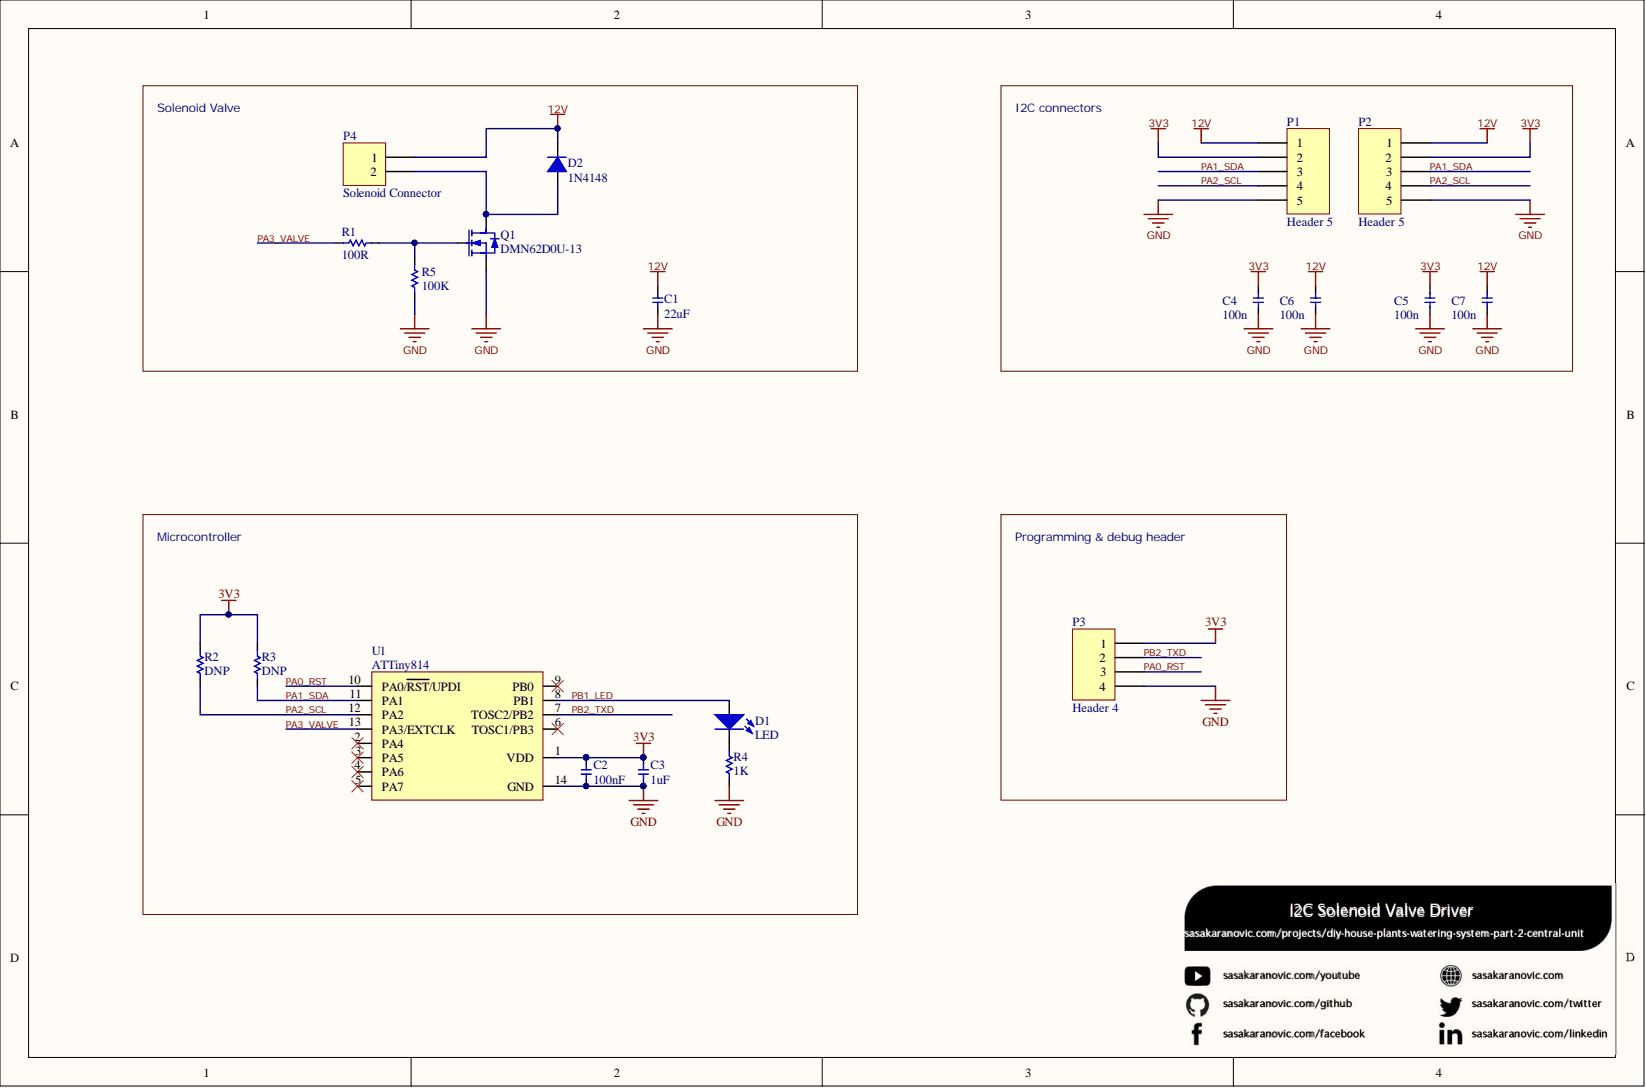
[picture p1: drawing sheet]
# Altium project SolenoidValveDriver_v01.PrjPcb
1 sheet, 20 parts. Net scope: global (net labels, ports and power ports of the same name join across sheets).
Board file: SolenoidValveDriver_v01_PCB.PcbDoc

## Sheet SolenoidValveDriver_v01_Schematic.SchDoc: I2C Solenoid Valve Driver
size A4; URL: sasakaranovic.com/projects/diy-house-plants-watering-system-part-2-central-unit; Distributor: DigiKey

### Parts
C1  value 22uF  [0603 - CAP]  (hidden comment: Cap)
C2  value 100nF  [0603 - CAP]  (hidden comment: Cap)
C3  value 1uF  [0603 - CAP]  (hidden comment: Cap)
C4  value 100n  [0603 - CAP]  (hidden comment: Cap)
C5  value 100n  [0603 - CAP]  (hidden comment: Cap)
C6  value 100n  [0603 - CAP]  (hidden comment: Cap)
C7  value 100n  [0603 - CAP]  (hidden comment: Cap)
D1  LED  [0603 Diode]
D2  1N4148  [SOD123]
P1  Header 5  [Header 5x1]
P2  Header 5  [Header 5x1]
P3  Header 4  [Header 4x1]  (no BOM)
P4  Solenoid Connector  [Header 2x1]
Q1  DMN62D0U-13  [SOT90P240X100-3N]
R1  value 100R  [0603]  (hidden comment: Res)
R2  value DNP  [0603]  (hidden comment: Res)  (no BOM)
R3  value DNP  [0603]  (hidden comment: Res)  (no BOM)
R4  value 1K  [0603]  (hidden comment: Res)
R5  value 100K  [0603]  (hidden comment: Res)
U1  ATTiny814  [SOIC127P600X175-14N]

### Blocks framed on the sheet
Solenoid Valve: C1 D2 P4 Q1 R1 R5
I2C connectors: C4-C7 P1 P2
Microcontroller: C2 C3 D1 R2-R4 U1
Programming & debug header: P3

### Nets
3V3: C2.2 C3.2 C4.2 C5.2 P1.2 P2.2 P3.1 R2.2 R3.2 U1.1(VDD)
12V: C1.2 C6.2 C7.2 D2.K P1.1 P2.1 P4.1
GND: C1.1 C2.1 C3.1 C4.1 C5.1 C6.1 C7.1 P1.5 P2.5 P3.4 Q1.2(S) R4.1 R5.1 U1.14(GND)
PA0_RST: P3.3 U1.10(PA0/~{RST}/UPDI)
PA1_SDA: P1.3 P2.3 R3.1 U1.11(PA1)
PA2_SCL: P1.4 P2.4 R2.1 U1.12(PA2)
PA3_VALVE: R1.1 U1.13(PA3/EXTCLK)
PB1_LED: D1.A U1.8(PB1)
PB2_TXD: P3.2 U1.7(TOSC2/PB2)
NetD1_K: D1.K R4.2
NetD2_A: D2.A P4.2 Q1.3(D)
NetQ1_1: Q1.1(G) R1.2 R5.2

Not connected (* = marked no-connect by the designer): U1 2(PA4)* 3(PA5)* 4(PA6)* 5(PA7)* 6(TOSC1/PB3)* 9(PB0)*
